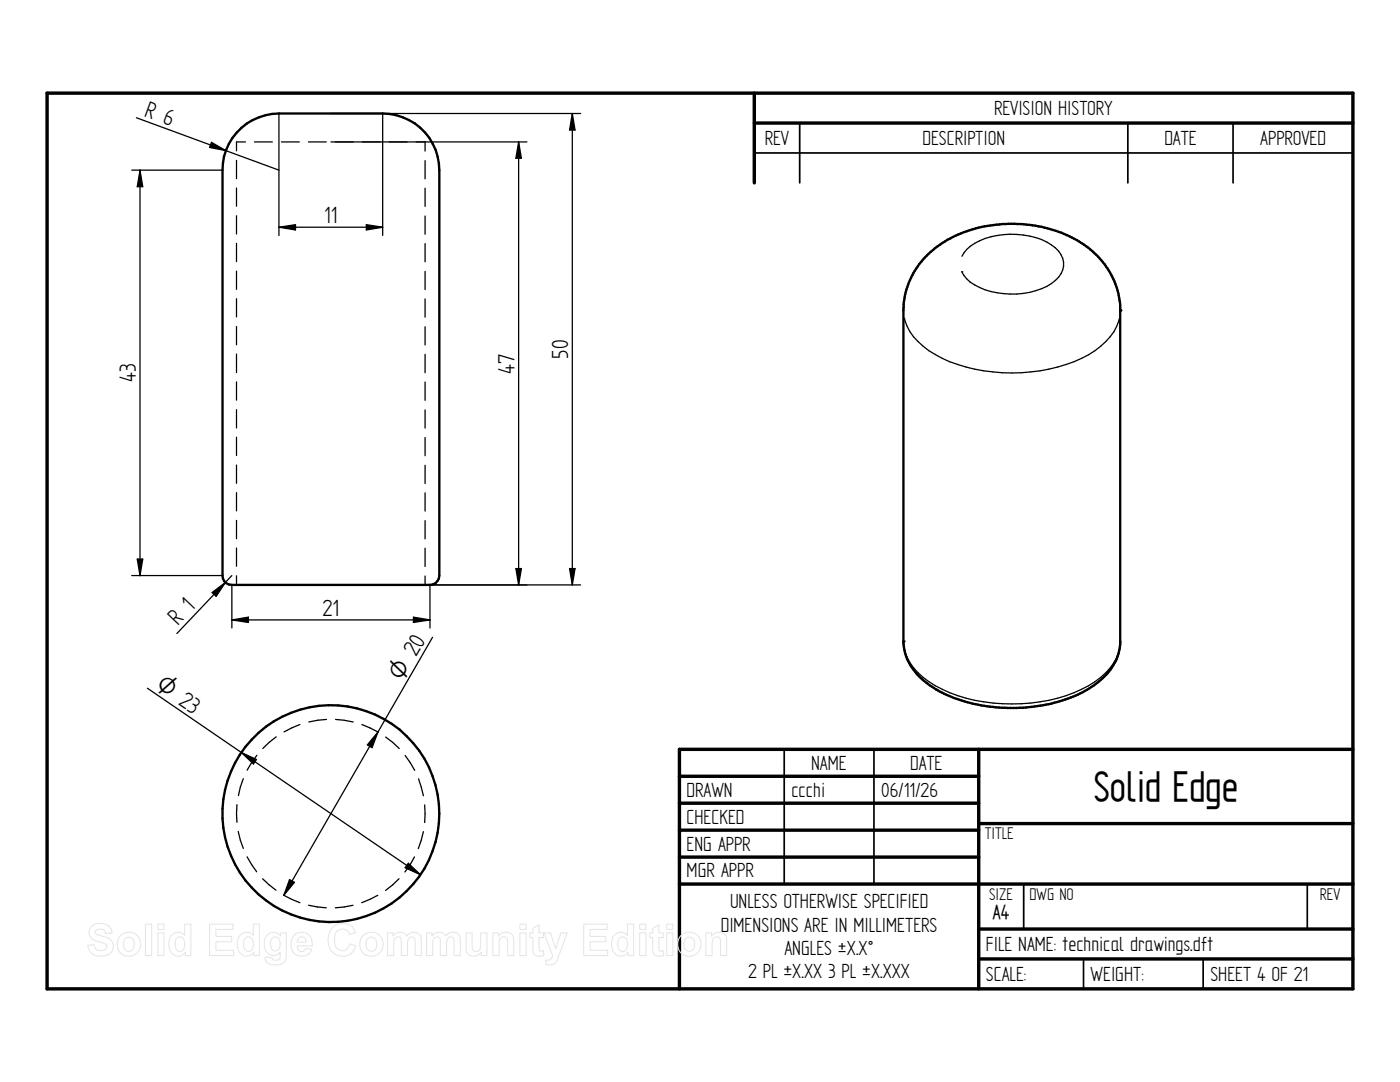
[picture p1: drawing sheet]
<svg xmlns="http://www.w3.org/2000/svg" width="279mm" height="216mm" viewBox="0 0 279 216" stroke-linecap="round" stroke-linejoin="round" font-family="sans-serif">
<g fill="none" stroke="#000" stroke-width=".68">
<path d="M9.4 18.6h260.6v178.7h-260.6zM150.5 18.6v17.9M150.5 24.6h119.5M135.6 154.9h59.7M195.3 149.5v47.8M270 149.5h-134.4v47.8M135.6 160.3h59.7M135.6 165.7h59.7M135.6 171h59.7M135.6 176.4h134.4M195.3 164.3h74.7M195.3 185.4h74.7"/>
<path d="M195.3 191.3h74.7"/>
</g>
<path d="M150.5 30.5h119.5M159.6 24.6v11.9M225.1 24.6v11.9M246.1 24.6v11.9M156.5 149.5v26.9M174.4 149.5v26.9M204.3 176.5v8.9M260.9 176.5v8.9M216.2 191.3v6M240.1 191.3v6" fill="none" stroke="#000" stroke-width=".34"/>
<g fill="none" stroke="#000" stroke-width=".25">
<path d="M26.3 34h18.1M27.2 23.5l28.5 10.5M27.9 34l.6 3.3h-1.1zM27.9 34v80.9M42.2 28.4l2.9 1.7-3.3-.7zM47.2 32v3.6M47.2 37.5v3.6M49 28.3h-1.8v1.8M50.8 28.3h3.6M55.7 22.6v24.4M56.2 28.3h3.5M61.6 28.3h3.5"/>
<path d="M66 28.3h39.2M66 22.6h49.9M76.4 22.6v24.4M84.8 28.3v1.8M84.8 32v3.7M84.8 37.5v3.7M103.5 28.3l.6 3.3h-1.1zM103.5 28.3v88.4M114.2 22.6l.6 3.4h-1.1zM114.2 22.6v94.1M47.2 43.1v3.6M47.2 48.6v3.6"/>
<path d="M47.2 54.1v3.6M47.2 59.6v3.6M55.7 45.3l3.3-.5v1.1zM55.7 45.3h20.7M73.1 44.8l3.3 .5-3.3 .6zM84.8 43.1v3.6M84.8 48.6v3.6M84.8 54.1v3.7M84.8 59.6v3.7M191.9 54.2h.1M192 51.1a7.6 7.6 0 0 1 4.6-3.5 16.8 16.8 0 0 1 12.3 .7 5.2 5.2 0 0 1 3.4 4.8 5.6 5.6 0 0 1-3.4 4 16.1 16.1 0 0 1-15.3-.8l-.7-.7-1-1.4M47.2 65.2v3.6"/>
<path d="M47.2 70.7v3.6M47.2 76.2v3.6M84.8 65.2v3.6M84.8 70.7v3.7M84.8 76.2v3.7M180.5 63.5a9.7 9.7 0 0 0 3.7 5.6 28 28 0 0 0 15.9 5.3 31.7 31.7 0 0 0 18.4-4.4 11.4 11.4 0 0 0 4.9-6.5M47.2 81.7v3.7M47.2 87.2v3.7M47.2 92.8v3.6M47.2 98.3v3.6M84.8 81.8v3.6M84.8 87.3v3.6"/>
<path d="M84.8 92.8v3.7M84.8 98.3v3.7M26.3 114.9h18.1M27.4 111.5h1.1l-.6 3.4zM42.3 118.2l2.7-2-1.9 2.8zM46.3 116.7v8.6M46.3 114.9l-11 11.5M47.2 103.8v3.7M47.2 109.3v3.7M47.2 114.9v1.8M66 116.7h49.9M84.8 103.9v3.6"/>
<path d="M84.8 109.4v3.6M84.8 114.9v1.8M85.8 116.7v8.6M103 113.5h1.1l-.6 3.2zM113.7 113.5h1.1l-.6 3.2zM29.4 137.3l18.8 12.9M46.3 123.7l3.3-.6v1.1zM46.3 123.7h39.5M82.5 123.1l3.3 .6-3.3 .5zM86.3 127.2l-10.9 18.8M223.4 129.5a11.5 11.5 0 0 1-6.1 7.3 34.2 34.2 0 0 1-26.2 2 17.7 17.7 0 0 1-9.5-6.6l-.5-1-.6-1.6M48.2 150.2l35.7 24.3"/>
<path d="M48.2 150.2l3 1.4-.6 .8zM48.6 155.4l-.6 1.7-.4 1.6M51.3 150.7l-2 3M55.1 147l-2.6 2.4M59.9 144.6l-3.2 1.4M65.2 143.6l-3.6 .5M67 143.6l3.5 .5M72.2 144.6l3.2 1.4M75.4 146l-18.8 32.6M75.4 146l-1.1 3.2-1-.6zM77 147.1l2.7 2.3M80.9 150.7l1.9 3"/>
<path d="M83.5 155.4l1 3.4M47.3 160.6v3.5M47.5 165.9l1.1 3.4M49.3 171l1.9 2.9M52.4 175.3l2.7 2.3M56.6 178.6l3.3 1.5M57.8 175.5l1 .6-2.2 2.5zM75.4 178.6l-3.2 1.5M79.6 175.3l-2.6 2.4M81.5 172.3l2.4 2.2-3-1.4zM82.7 171l-.8 1.5-1.1 1.5M84.5 165.9l-1 3.4"/>
<path d="M84.8 160.6v3.5M61.6 180.6l3.5 .5M70.4 180.6l-3.5 .5"/>
</g>
<g fill="none" stroke="#000" stroke-width=".47">
<path d="M47.2 26.5a11.3 11.3 0 0 1 8.5-3.9h20.7a11.3 11.3 0 0 1 11.3 11.4v80.9a1.91 1.91 0 0 1-1.9 1.8h-39.5a1.82 1.82 0 0 1-1.9-1.8v-80.9a11.1 11.1 0 0 1 2.8-7.5zM184.6 51.4a23.9 23.9 0 0 1 18.5-6.7 25.2 25.2 0 0 1 13.7 4.4 16.5 16.5 0 0 1 6.8 11.8v67.6a11.2 11.2 0 0 1-5.8 8.6 25.9 25.9 0 0 1-10.2 3.7 32.6 32.6 0 0 1-20.3-3 14.2 14.2 0 0 1-6.2-6.2l-.5-1.5-.3-1.8v-66.7a15.7 15.7 0 0 1 4.3-10.2z"/>
<circle cx="66" cy="162.3" r="21.6"/>
</g>
<g fill="#000">
<circle cx="223.6" cy="61.9" r=".23"/>
<circle cx="180.3" cy="128" r=".23"/>
</g>
<g fill="#000">
<path d="M27.9 34l.6 3.3h-1.1zM42.2 28.4l2.9 1.7-3.3-.7zM103.5 28.3l.6 3.3h-1.1zM114.2 22.6l.6 3.4h-1.1zM55.7 45.3l3.3-.5v1.1zM73.1 44.8l3.3 .5-3.3 .6zM27.4 111.5h1.1l-.6 3.4zM42.3 118.2l2.7-2-1.9 2.8zM103 113.5h1.1l-.6 3.2zM113.7 113.5h1.1l-.6 3.2zM46.3 123.7l3.3-.6v1.1zM82.5 123.1l3.3 .6-3.3 .5z"/>
<path d="M48.2 150.2l3 1.4-.6 .8zM75.4 146l-1.1 3.2-1-.6zM57.8 175.5l1 .6-2.2 2.5zM81.5 172.3l2.4 2.2-3-1.4z"/>
</g>
<g fill="none" stroke="#e6e6e6" stroke-width=".21">
<path d="M18.2 184.9a2.8 2.8 0 0 1 3.8 .2l.4 1.1-1.3 .1a1.11 1.11 0 0 0-1-.9 1.11 1.11 0 0 0-1.1 .6l.2 .4 .4 .2a4.6 4.6 0 0 1 2.8 1.3 2.03 2.03 0 0 1-.2 2.2 2.03 2.03 0 0 1-2.1 .7 2.26 2.26 0 0 1-2.6-2.2l1.3-.1a1.34 1.34 0 0 0 1.1 1.2 1.34 1.34 0 0 0 1.4-.9 1.2 1.2 0 0 0-1.2-.8 2.31 2.31 0 0 1-2.3-2l.1-.6zM24.1 186.7a2.37 2.37 0 0 1 3.5 .2 2.37 2.37 0 0 1-.6 3.5 2.37 2.37 0 0 1-3.4-1 2.68 2.68 0 0 1 .5-2.7zM25 187.4a1.09 1.09 0 0 1 1.3-.2 1.09 1.09 0 0 1 .5 1.2 1.12 1.12 0 0 1-1.1 1.4 1.12 1.12 0 0 1-1.1-1.4zM29 184.4h1.3v6.3h-1.3zM31.5 184.4h1.2v1.1h-1.2zM31.5 186.1h1.2v4.6h-1.2zM34.2 186.6a1.71 1.71 0 0 1 2.7 0v-2.2h1.2v6.3h-1.1v-.7a1.8 1.8 0 0 1-2.1 .7 1.8 1.8 0 0 1-1.2-1.9l.1-1.3zM35.2 187.3a.94 .94 0 0 1 1.1-.3 .94 .94 0 0 1 .6 1.1 1.27 1.27 0 0 1-1.2 1.7 1.79 1.79 0 0 1-.5-2.5zM41.8 184.4h4.7v1.1h-3.4v1.4h3.1v1h-3.1v1.7h3.5v1.1h-4.8zM47.9 186.6a1.71 1.71 0 0 1 2.6 0v-2.2h1.3v6.3h-1.1v-.7a1.8 1.8 0 0 1-2.1 .7 1.8 1.8 0 0 1-1.2-1.9l.1-1.3zM48.9 187.3a.94 .94 0 0 1 1.1-.3 .94 .94 0 0 1 .5 1.1 1.27 1.27 0 0 1-1.2 1.7 1.79 1.79 0 0 1-.4-2.5zM53.3 186.6a1.7 1.7 0 0 1 2.7 .2v-.7h1.1v4.1a1.85 1.85 0 0 1-2.1 2.3 1.62 1.62 0 0 1-2.1-1.5l1.4 .1a.85 .85 0 0 0 1 .5 .85 .85 0 0 0 .6-1v-.6a1.76 1.76 0 0 1-2 .5 1.76 1.76 0 0 1-1.1-1.7v-1.3z"/>
<path d="M54.2 187.3a1.02 1.02 0 0 1 1.3-.2 1.02 1.02 0 0 1 .4 1.3 1 1 0 0 1-.5 1.2 1 1 0 0 1-1.3-.4l-.1-1.2zM58.7 186.7a2.1 2.1 0 0 1 2.3-.5 2.1 2.1 0 0 1 1.3 2v.5h-3a.88 .88 0 0 0 .6 1.1 .88 .88 0 0 0 1.1-.6l1.2 .2a2.18 2.18 0 0 1-2.7 1.3 2.18 2.18 0 0 1-1.4-2.7l.2-.7zM59.6 187.2a.88 .88 0 0 1 1-.2 .88 .88 0 0 1 .5 1h-1.8zM66.3 185.2a2.72 2.72 0 0 1 4.7 .9l-1.3 .3a1.5 1.5 0 0 0-1.7-1 1.5 1.5 0 0 0-1.2 1.6 2.15 2.15 0 0 0 1.2 2.7 1.46 1.46 0 0 0 1.8-1.4l1.2 .4a2.81 2.81 0 0 1-3.3 2 2.81 2.81 0 0 1-2.2-3.1 3.6 3.6 0 0 1 .8-2.4zM72.4 186.7a2.37 2.37 0 0 1 3.6 .2 2.37 2.37 0 0 1-.7 3.5 2.37 2.37 0 0 1-3.3-1 2.68 2.68 0 0 1 .4-2.7zM73.3 187.4a1.09 1.09 0 0 1 1.4-.2 1.09 1.09 0 0 1 .5 1.2 1.12 1.12 0 0 1-1.1 1.4 1.12 1.12 0 0 1-1.1-1.4zM77.3 186.1h1.1v.7a1.61 1.61 0 0 1 2.8-.1 1.57 1.57 0 0 1 1.8-.6 1.57 1.57 0 0 1 1.1 1.7v2.9h-1.3v-3a.74 .74 0 0 0-.8-.7 .74 .74 0 0 0-.6 .8l-.1 2.9h-1.2v-2.9a.74 .74 0 0 0-.7-.9 .74 .74 0 0 0-.8 .9v2.9h-1.3zM85.1 186.1h1.1v.7a1.61 1.61 0 0 1 2.8-.1 1.57 1.57 0 0 1 1.8-.6 1.57 1.57 0 0 1 1.1 1.7v2.9h-1.3v-3a.74 .74 0 0 0-.8-.7 .74 .74 0 0 0-.6 .8l-.1 2.9h-1.2v-2.9a.74 .74 0 0 0-.7-.9 .74 .74 0 0 0-.8 .9v2.9h-1.3zM93 186.1h1.2v2.6a.85 .85 0 0 0 1 1.1 1.07 1.07 0 0 0 .7-1.3v-2.4h1.3v4.6h-1.1v-.7a1.63 1.63 0 0 1-2 .8 1.63 1.63 0 0 1-1.1-1.8zM98.4 186.1h1.1v.7a1.63 1.63 0 0 1 1.9-.8 1.63 1.63 0 0 1 1.1 1.8v2.9h-1.2v-2.8a.84 .84 0 0 0-.9-.9 .84 .84 0 0 0-.8 1v2.7h-1.2zM103.8 184.4h1.2v1.1h-1.2zM103.8 186.1h1.2v4.6h-1.2z"/>
<path d="M106.3 185.3l1.3-.8v1.6h.9v1h-.9v2.1a.49 .49 0 0 0 .2 .6 .49 .49 0 0 0 .6-.1l.1 .9a1.42 1.42 0 0 1-2.1-.7l-.1-2.8h-.6v-1h.6zM108.6 186.1h1.3l1 3.2 1-3.2h1.3l-1.9 5.2a1.72 1.72 0 0 1-2.3 1.2l-.1-1a.98 .98 0 0 0 1.4-.8zM116.5 184.4h4.7v1.1h-3.4v1.4h3.1v1h-3.1v1.7h3.5v1.1h-4.8zM122.6 186.6a1.71 1.71 0 0 1 2.6 0v-2.2h1.2v6.3h-1.1v-.7a1.8 1.8 0 0 1-2 .7 1.8 1.8 0 0 1-1.2-1.9v-1.3zM123.6 187.3a.94 .94 0 0 1 1.1-.3 .94 .94 0 0 1 .5 1.1 1.27 1.27 0 0 1-1.2 1.7 1.79 1.79 0 0 1-.4-2.5zM127.7 184.4h1.2v1.1h-1.2zM127.7 186.1h1.2v4.6h-1.2zM130.3 185.3l1.2-.8v1.6h.9v1h-.9v2.1a.49 .49 0 0 0 .2 .6 .49 .49 0 0 0 .7-.1l.1 .9a1.42 1.42 0 0 1-2.2-.7v-2.8h-.6v-1h.6zM133.1 184.4h1.2v1.1h-1.2zM133.1 186.1h1.2v4.6h-1.2zM135.9 186.7a2.37 2.37 0 0 1 3.5 .2 2.37 2.37 0 0 1-.6 3.5 2.37 2.37 0 0 1-3.4-1 2.68 2.68 0 0 1 .5-2.7zM136.8 187.4a1.09 1.09 0 0 1 1.3-.2 1.09 1.09 0 0 1 .5 1.2 1.12 1.12 0 0 1-1 1.4 1.12 1.12 0 0 1-1.1-1.4z"/>
<path d="M140.9 186.1h1.1v.7a1.63 1.63 0 0 1 1.9-.8 1.63 1.63 0 0 1 1.1 1.8v2.9h-1.2v-2.8a.84 .84 0 0 0-.9-.9 .84 .84 0 0 0-.8 1v2.7h-1.2z"/>
</g>
<text font-size="9.5" x="218.3" y="159.9">Solid Edge</text>
<g font-size="5.3">
<text x="28.6" y="23.1" transform="rotate(20 28.6 23.1)">R 6</text>
<text x="64.7" y="44.5">11</text>
<text x="113.4" y="71.6" transform="rotate(-90 113.4 71.6)">50</text>
<text x="27.1" y="76.2" transform="rotate(-90 27.1 76.2)">43</text>
<text x="102.7" y="74.5" transform="rotate(-90 102.7 74.5)">47</text>
<text x="35.5" y="125" transform="rotate(-47 35.5 125)">R 1</text>
<text x="64.3" y="122.9">21</text>
</g>
<g font-size="5.1">
<text x="30.8" y="137.3" transform="rotate(34 30.8 137.3)">O 23</text>
<text x="80.3" y="136.1" transform="rotate(-60 80.3 136.1)">O 20</text>
</g>
<g font-size="4.6">
<text x="198.4" y="22.9">REVISION HISTORY</text>
<text x="152.6" y="28.9">REV</text>
<text x="184.1" y="28.9">DESCRIPTION</text>
<text x="232.4" y="28.9">DATE</text>
<text x="251.5" y="28.9">APPROVED</text>
<text x="161.9" y="153.6">NAME</text>
<text x="181.7" y="153.6">DATE</text>
<text x="137" y="159">DRAWN</text>
<text x="157.9" y="159">ccchi</text>
<text x="175.9" y="159">06/11/26</text>
<text x="137" y="164.3">CHECKED</text>
<text x="137" y="169.7">ENG APPR</text>
<text x="137" y="175.1">MGR APPR</text>
<text x="143.8" y="185.9">DIMENSIONS ARE IN MILLIMETERS</text>
<text x="145.7" y="181.2">UNLESS OTHERWISE SPECIFIED</text>
<text x="198.2" y="183.4">A4</text>
<text x="156.5" y="190.6">ANGLES ±X.X°</text>
<text x="196.8" y="189.8">FILE NAME: technical drawings.dft</text>
<text x="149.3" y="195.2">2 PL ±X.XX 3 PL ±X.XXX</text>
<text x="196.8" y="195.7">SCALE:</text>
<text x="217.7" y="195.7">WEIGHT:</text>
<text x="241.6" y="195.7">SHEET 4 OF 21</text>
</g>
<g font-size="3.8">
<text x="196.5" y="167.4">TITLE</text>
<text x="197.4" y="179.5">SIZE</text>
<text x="205.5" y="179.5">DWG NO</text>
<text x="263.4" y="179.5">REV</text>
</g>
</svg>
